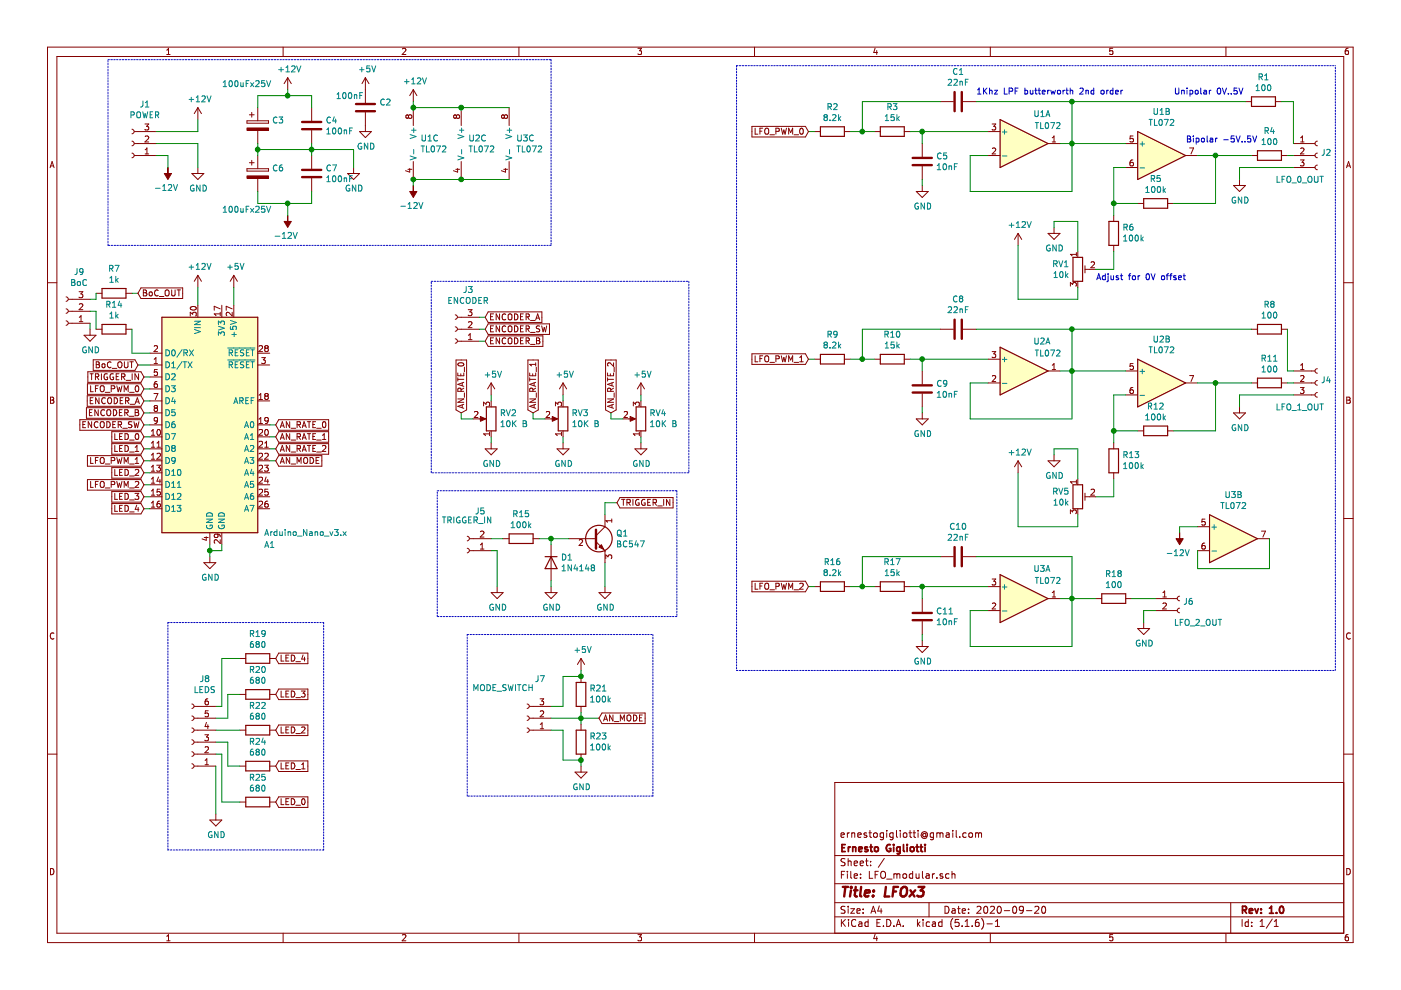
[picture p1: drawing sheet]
EESchema Schematic File Version 4
EELAYER 30 0
EELAYER END
$Descr A4 11693 8268
encoding utf-8
Sheet 1 1
Title "LFOx3"
Date "2020-09-20"
Rev "1.0"
Comp "Ernesto Gigliotti"
Comment1 "ernestogigliotti@gmail.com"
Comment2 ""
Comment3 ""
Comment4 ""
$EndDescr
$Comp
L MCU_Module:Arduino_Nano_v3.x A1
U 1 1
P 1750 3550
F 0 "A1" H 2250 2550 50  0000 C CNN
F 1 "Arduino_Nano_v3.x" H 2550 2650 50  0000 C CNN
F 2 "Module:Arduino_Nano" H 1750 3550 50  0001 C CIN
F 3 "http://www.mouser.com/pdfdocs/Gravitech_Arduino_Nano3_0.pdf" H 1750 3550 50  0001 C CNN
	1    1750 3550
	1    0    0    -1  
$EndComp
$Comp
L Amplifier_Operational:TL072 U1
U 1 1
P 8550 1200
F 0 "U1" H 8700 1450 50  0000 C CNN
F 1 "TL072" H 8750 1350 50  0000 C CNN
F 2 "Package_DIP:DIP-8_W7.62mm_LongPads" H 8550 1200 50  0001 C CNN
F 3 "http://www.ti.com/lit/ds/symlink/tl071.pdf" H 8550 1200 50  0001 C CNN
	1    8550 1200
	1    0    0    -1  
$EndComp
$Comp
L Amplifier_Operational:TL072 U1
U 2 1
P 9700 1300
F 0 "U1" H 9700 1667 50  0000 C CNN
F 1 "TL072" H 9700 1576 50  0000 C CNN
F 2 "Package_DIP:DIP-8_W7.62mm_LongPads" H 9700 1300 50  0001 C CNN
F 3 "http://www.ti.com/lit/ds/symlink/tl071.pdf" H 9700 1300 50  0001 C CNN
	2    9700 1300
	1    0    0    -1  
$EndComp
$Comp
L Amplifier_Operational:TL072 U1
U 3 1
P 3550 1200
F 0 "U1" H 3508 1246 50  0000 L CNN
F 1 "TL072" H 3508 1155 50  0000 L CNN
F 2 "Package_DIP:DIP-8_W7.62mm_LongPads" H 3550 1200 50  0001 C CNN
F 3 "http://www.ti.com/lit/ds/symlink/tl071.pdf" H 3550 1200 50  0001 C CNN
	3    3550 1200
	1    0    0    -1  
$EndComp
$Comp
L Connector:Conn_01x02_Female J5
U 1 1
P 3900 4600
F 0 "J5" H 3792 4275 50  0000 C CNN
F 1 "TRIGGER_IN" H 3900 4350 50  0000 C CNN
F 2 "Connectors_Molex:Molex_KK-6410-02_02x2.54mm_Straight" H 3900 4600 50  0001 C CNN
F 3 "~" H 3900 4600 50  0001 C CNN
	1    3900 4600
	-1   0    0    1   
$EndComp
$Comp
L Connector:Conn_01x03_Female J1
U 1 1
P 1100 1200
F 0 "J1" H 992 875 50  0000 C CNN
F 1 "POWER" H 992 966 50  0000 C CNN
F 2 "Connectors_Molex:Molex_KK-6410-03_03x2.54mm_Straight" H 1100 1200 50  0001 C CNN
F 3 "~" H 1100 1200 50  0001 C CNN
	1    1100 1200
	-1   0    0    1   
$EndComp
$Comp
L power:GND #PWR027
U 1 1
P 1750 4650
F 0 "#PWR027" H 1750 4400 50  0001 C CNN
F 1 "GND" H 1755 4477 50  0000 C CNN
F 2 "" H 1750 4650 50  0001 C CNN
F 3 "" H 1750 4650 50  0001 C CNN
	1    1750 4650
	1    0    0    -1  
$EndComp
Wire Wire Line
	1750 4550 1750 4600
Wire Wire Line
	1850 4550 1850 4600
Wire Wire Line
	1850 4600 1750 4600
Connection ~ 1750 4600
Wire Wire Line
	1750 4600 1750 4650
$Comp
L power:+12V #PWR015
U 1 1
P 1650 2400
F 0 "#PWR015" H 1650 2250 50  0001 C CNN
F 1 "+12V" H 1665 2573 50  0000 C CNN
F 2 "" H 1650 2400 50  0001 C CNN
F 3 "" H 1650 2400 50  0001 C CNN
	1    1650 2400
	1    0    0    -1  
$EndComp
Wire Wire Line
	1650 2400 1650 2550
$Comp
L power:GND #PWR07
U 1 1
P 1650 1400
F 0 "#PWR07" H 1650 1150 50  0001 C CNN
F 1 "GND" H 1655 1227 50  0000 C CNN
F 2 "" H 1650 1400 50  0001 C CNN
F 3 "" H 1650 1400 50  0001 C CNN
	1    1650 1400
	1    0    0    -1  
$EndComp
$Comp
L power:+12V #PWR04
U 1 1
P 1650 1000
F 0 "#PWR04" H 1650 850 50  0001 C CNN
F 1 "+12V" H 1665 1173 50  0000 C CNN
F 2 "" H 1650 1000 50  0001 C CNN
F 3 "" H 1650 1000 50  0001 C CNN
	1    1650 1000
	1    0    0    -1  
$EndComp
Wire Wire Line
	1650 1000 1650 1100
Wire Wire Line
	1650 1100 1300 1100
$Comp
L power:-12V #PWR06
U 1 1
P 1400 1400
F 0 "#PWR06" H 1400 1500 50  0001 C CNN
F 1 "-12V" H 1415 1573 50  0000 C CNN
F 2 "" H 1400 1400 50  0001 C CNN
F 3 "" H 1400 1400 50  0001 C CNN
	1    1400 1400
	-1   0    0    1   
$EndComp
Wire Wire Line
	1650 1400 1650 1200
Wire Wire Line
	1300 1200 1650 1200
Wire Wire Line
	1300 1300 1400 1300
Wire Wire Line
	1400 1300 1400 1400
$Comp
L Device:CP C3
U 1 1
P 2150 1050
F 0 "C3" H 2268 1096 50  0000 L CNN
F 1 "100uFx25V" H 1850 1400 50  0000 L CNN
F 2 "Capacitors_ThroughHole:CP_Radial_D6.3mm_P2.50mm" H 2188 900 50  0001 C CNN
F 3 "~" H 2150 1050 50  0001 C CNN
	1    2150 1050
	1    0    0    -1  
$EndComp
$Comp
L Device:CP C6
U 1 1
P 2150 1450
F 0 "C6" H 2268 1496 50  0000 L CNN
F 1 "100uFx25V" H 1850 1150 50  0000 L CNN
F 2 "Capacitors_ThroughHole:CP_Radial_D6.3mm_P2.50mm" H 2188 1300 50  0001 C CNN
F 3 "~" H 2150 1450 50  0001 C CNN
	1    2150 1450
	1    0    0    -1  
$EndComp
$Comp
L Device:C C4
U 1 1
P 2600 1050
F 0 "C4" H 2715 1096 50  0000 L CNN
F 1 "100nF" H 2715 1005 50  0000 L CNN
F 2 "Capacitors_ThroughHole:C_Disc_D4.7mm_W2.5mm_P5.00mm" H 2638 900 50  0001 C CNN
F 3 "~" H 2600 1050 50  0001 C CNN
	1    2600 1050
	1    0    0    -1  
$EndComp
$Comp
L Device:C C7
U 1 1
P 2600 1450
F 0 "C7" H 2715 1496 50  0000 L CNN
F 1 "100nF" H 2715 1405 50  0000 L CNN
F 2 "Capacitors_ThroughHole:C_Disc_D4.7mm_W2.5mm_P5.00mm" H 2638 1300 50  0001 C CNN
F 3 "~" H 2600 1450 50  0001 C CNN
	1    2600 1450
	1    0    0    -1  
$EndComp
Wire Wire Line
	2600 1200 2600 1250
Wire Wire Line
	2150 1200 2150 1250
Wire Wire Line
	2150 1600 2150 1700
Wire Wire Line
	2150 1700 2400 1700
Wire Wire Line
	2600 1700 2600 1600
Wire Wire Line
	2150 900  2150 800 
Wire Wire Line
	2150 800  2400 800 
Wire Wire Line
	2600 800  2600 900 
$Comp
L power:GND #PWR08
U 1 1
P 2950 1400
F 0 "#PWR08" H 2950 1150 50  0001 C CNN
F 1 "GND" H 2955 1227 50  0000 C CNN
F 2 "" H 2950 1400 50  0001 C CNN
F 3 "" H 2950 1400 50  0001 C CNN
	1    2950 1400
	1    0    0    -1  
$EndComp
Wire Wire Line
	2950 1400 2950 1250
Wire Wire Line
	2950 1250 2600 1250
Connection ~ 2600 1250
Wire Wire Line
	2600 1250 2600 1300
Connection ~ 2150 1250
Wire Wire Line
	2150 1250 2150 1300
Wire Wire Line
	2150 1250 2600 1250
$Comp
L power:+12V #PWR01
U 1 1
P 2400 750
F 0 "#PWR01" H 2400 600 50  0001 C CNN
F 1 "+12V" H 2415 923 50  0000 C CNN
F 2 "" H 2400 750 50  0001 C CNN
F 3 "" H 2400 750 50  0001 C CNN
	1    2400 750 
	1    0    0    -1  
$EndComp
$Comp
L power:-12V #PWR012
U 1 1
P 2400 1800
F 0 "#PWR012" H 2400 1900 50  0001 C CNN
F 1 "-12V" H 2415 1973 50  0000 C CNN
F 2 "" H 2400 1800 50  0001 C CNN
F 3 "" H 2400 1800 50  0001 C CNN
	1    2400 1800
	-1   0    0    1   
$EndComp
Wire Wire Line
	2400 1800 2400 1700
Connection ~ 2400 1700
Wire Wire Line
	2400 1700 2600 1700
Wire Wire Line
	2400 750  2400 800 
Connection ~ 2400 800 
Wire Wire Line
	2400 800  2600 800 
Text GLabel 1200 3850 0    50   Input ~ 0
LFO_PWM_1
Text GLabel 1200 4050 0    50   Input ~ 0
LFO_PWM_2
Text GLabel 1200 3250 0    50   Input ~ 0
LFO_PWM_0
Wire Wire Line
	1200 3250 1250 3250
Wire Wire Line
	1200 3850 1250 3850
Wire Wire Line
	1200 4050 1250 4050
$Comp
L power:+12V #PWR03
U 1 1
P 3450 850
F 0 "#PWR03" H 3450 700 50  0001 C CNN
F 1 "+12V" H 3465 1023 50  0000 C CNN
F 2 "" H 3450 850 50  0001 C CNN
F 3 "" H 3450 850 50  0001 C CNN
	1    3450 850 
	1    0    0    -1  
$EndComp
$Comp
L power:-12V #PWR010
U 1 1
P 3450 1550
F 0 "#PWR010" H 3450 1650 50  0001 C CNN
F 1 "-12V" H 3465 1723 50  0000 C CNN
F 2 "" H 3450 1550 50  0001 C CNN
F 3 "" H 3450 1550 50  0001 C CNN
	1    3450 1550
	-1   0    0    1   
$EndComp
Wire Wire Line
	3450 1500 3450 1550
Wire Wire Line
	3450 900  3450 850 
Wire Wire Line
	8250 1300 8100 1300
Wire Wire Line
	8100 1300 8100 1600
Wire Wire Line
	8100 1600 8950 1600
Wire Wire Line
	8950 1600 8950 1200
Wire Wire Line
	8950 1200 8850 1200
$Comp
L Device:R R3
U 1 1
P 7450 1100
F 0 "R3" V 7243 1100 50  0000 C CNN
F 1 "15k" V 7334 1100 50  0000 C CNN
F 2 "Resistors_ThroughHole:R_Axial_DIN0204_L3.6mm_D1.6mm_P7.62mm_Horizontal" V 7380 1100 50  0001 C CNN
F 3 "~" H 7450 1100 50  0001 C CNN
	1    7450 1100
	0    1    1    0   
$EndComp
$Comp
L Device:C C5
U 1 1
P 7700 1350
F 0 "C5" H 7815 1396 50  0000 L CNN
F 1 "10nF" H 7815 1305 50  0000 L CNN
F 2 "Capacitors_ThroughHole:C_Disc_D4.7mm_W2.5mm_P5.00mm" H 7738 1200 50  0001 C CNN
F 3 "~" H 7700 1350 50  0001 C CNN
	1    7700 1350
	1    0    0    -1  
$EndComp
Wire Wire Line
	7600 1100 7700 1100
Wire Wire Line
	7700 1100 7700 1200
Connection ~ 7700 1100
$Comp
L Device:R R2
U 1 1
P 6950 1100
F 0 "R2" V 6743 1100 50  0000 C CNN
F 1 "8.2k" V 6834 1100 50  0000 C CNN
F 2 "Resistors_ThroughHole:R_Axial_DIN0204_L3.6mm_D1.6mm_P7.62mm_Horizontal" V 6880 1100 50  0001 C CNN
F 3 "~" H 6950 1100 50  0001 C CNN
	1    6950 1100
	0    1    1    0   
$EndComp
$Comp
L Device:C C1
U 1 1
P 8000 850
F 0 "C1" V 7748 850 50  0000 C CNN
F 1 "22nF" V 7839 850 50  0000 C CNN
F 2 "Capacitors_ThroughHole:C_Disc_D4.7mm_W2.5mm_P5.00mm" H 8038 700 50  0001 C CNN
F 3 "~" H 8000 850 50  0001 C CNN
	1    8000 850 
	0    1    1    0   
$EndComp
Wire Wire Line
	8150 850  8950 850 
Wire Wire Line
	8950 850  8950 1200
Connection ~ 8950 1200
Wire Wire Line
	7850 850  7200 850 
Wire Wire Line
	7200 850  7200 1100
Wire Wire Line
	7200 1100 7300 1100
Wire Wire Line
	7200 1100 7100 1100
Connection ~ 7200 1100
$Comp
L power:GND #PWR011
U 1 1
P 7700 1550
F 0 "#PWR011" H 7700 1300 50  0001 C CNN
F 1 "GND" H 7705 1377 50  0000 C CNN
F 2 "" H 7700 1550 50  0001 C CNN
F 3 "" H 7700 1550 50  0001 C CNN
	1    7700 1550
	1    0    0    -1  
$EndComp
Wire Wire Line
	7700 1500 7700 1550
Wire Wire Line
	7700 1100 8250 1100
Text GLabel 6750 1100 0    50   Input ~ 0
LFO_PWM_0
Wire Wire Line
	6800 1100 6750 1100
$Comp
L Device:R R5
U 1 1
P 9650 1700
F 0 "R5" V 9443 1700 50  0000 C CNN
F 1 "100k" V 9534 1700 50  0000 C CNN
F 2 "Resistors_ThroughHole:R_Axial_DIN0204_L3.6mm_D1.6mm_P7.62mm_Horizontal" V 9580 1700 50  0001 C CNN
F 3 "~" H 9650 1700 50  0001 C CNN
	1    9650 1700
	0    1    1    0   
$EndComp
$Comp
L Device:R R6
U 1 1
P 9300 1950
F 0 "R6" H 9230 1904 50  0000 R CNN
F 1 "100k" H 9230 1995 50  0000 R CNN
F 2 "Resistors_ThroughHole:R_Axial_DIN0204_L3.6mm_D1.6mm_P7.62mm_Horizontal" V 9230 1950 50  0001 C CNN
F 3 "~" H 9300 1950 50  0001 C CNN
	1    9300 1950
	-1   0    0    1   
$EndComp
Wire Wire Line
	9500 1700 9300 1700
Wire Wire Line
	9300 1700 9300 1800
Wire Wire Line
	9400 1400 9300 1400
Wire Wire Line
	9300 1400 9300 1700
Connection ~ 9300 1700
Wire Wire Line
	10000 1300 10150 1300
Wire Wire Line
	10150 1300 10150 1700
Wire Wire Line
	10150 1700 9800 1700
$Comp
L Device:R_POT_TRIM RV1
U 1 1
P 9000 2250
F 0 "RV1" H 8930 2296 50  0000 R CNN
F 1 "10k" H 8930 2205 50  0000 R CNN
F 2 "Potentiometers:Potentiometer_Trimmer_ACP_CA6v_Horizontal" H 9000 2250 50  0001 C CNN
F 3 "~" H 9000 2250 50  0001 C CNN
	1    9000 2250
	1    0    0    -1  
$EndComp
Wire Wire Line
	9400 1200 8950 1200
$Comp
L power:GND #PWR013
U 1 1
P 8800 1900
F 0 "#PWR013" H 8800 1650 50  0001 C CNN
F 1 "GND" H 8805 1727 50  0000 C CNN
F 2 "" H 8800 1900 50  0001 C CNN
F 3 "" H 8800 1900 50  0001 C CNN
	1    8800 1900
	1    0    0    -1  
$EndComp
Wire Wire Line
	8800 1900 8800 1850
Wire Wire Line
	8800 1850 9000 1850
Wire Wire Line
	9000 1850 9000 2100
Wire Wire Line
	9150 2250 9300 2250
Wire Wire Line
	9300 2250 9300 2100
Wire Wire Line
	9000 2500 8500 2500
Wire Wire Line
	9000 2400 9000 2500
$Comp
L Connector:Conn_01x03_Female J2
U 1 1
P 11000 1300
F 0 "J2" H 11028 1326 50  0000 L CNN
F 1 "LFO_0_OUT" H 10650 1100 50  0000 L CNN
F 2 "Connectors_Molex:Molex_KK-6410-03_03x2.54mm_Straight" H 11000 1300 50  0001 C CNN
F 3 "~" H 11000 1300 50  0001 C CNN
	1    11000 1300
	1    0    0    -1  
$EndComp
Wire Wire Line
	10450 1300 10150 1300
Connection ~ 10150 1300
Connection ~ 8950 850 
$Comp
L power:GND #PWR09
U 1 1
P 10350 1500
F 0 "#PWR09" H 10350 1250 50  0001 C CNN
F 1 "GND" H 10355 1327 50  0000 C CNN
F 2 "" H 10350 1500 50  0001 C CNN
F 3 "" H 10350 1500 50  0001 C CNN
	1    10350 1500
	1    0    0    -1  
$EndComp
Wire Wire Line
	10350 1400 10350 1500
$Comp
L Amplifier_Operational:TL072 U2
U 1 1
P 8550 3100
F 0 "U2" H 8700 3350 50  0000 C CNN
F 1 "TL072" H 8750 3250 50  0000 C CNN
F 2 "Package_DIP:DIP-8_W7.62mm_LongPads" H 8550 3100 50  0001 C CNN
F 3 "http://www.ti.com/lit/ds/symlink/tl071.pdf" H 8550 3100 50  0001 C CNN
	1    8550 3100
	1    0    0    -1  
$EndComp
$Comp
L Amplifier_Operational:TL072 U2
U 2 1
P 9700 3200
F 0 "U2" H 9700 3567 50  0000 C CNN
F 1 "TL072" H 9700 3476 50  0000 C CNN
F 2 "Package_DIP:DIP-8_W7.62mm_LongPads" H 9700 3200 50  0001 C CNN
F 3 "http://www.ti.com/lit/ds/symlink/tl071.pdf" H 9700 3200 50  0001 C CNN
	2    9700 3200
	1    0    0    -1  
$EndComp
Wire Wire Line
	8250 3200 8100 3200
Wire Wire Line
	8100 3200 8100 3500
Wire Wire Line
	8100 3500 8950 3500
Wire Wire Line
	8950 3500 8950 3100
Wire Wire Line
	8950 3100 8850 3100
$Comp
L Device:R R10
U 1 1
P 7450 3000
F 0 "R10" V 7243 3000 50  0000 C CNN
F 1 "15k" V 7334 3000 50  0000 C CNN
F 2 "Resistors_ThroughHole:R_Axial_DIN0204_L3.6mm_D1.6mm_P7.62mm_Horizontal" V 7380 3000 50  0001 C CNN
F 3 "~" H 7450 3000 50  0001 C CNN
	1    7450 3000
	0    1    1    0   
$EndComp
$Comp
L Device:C C9
U 1 1
P 7700 3250
F 0 "C9" H 7815 3296 50  0000 L CNN
F 1 "10nF" H 7815 3205 50  0000 L CNN
F 2 "Capacitors_ThroughHole:C_Disc_D4.7mm_W2.5mm_P5.00mm" H 7738 3100 50  0001 C CNN
F 3 "~" H 7700 3250 50  0001 C CNN
	1    7700 3250
	1    0    0    -1  
$EndComp
Wire Wire Line
	7600 3000 7700 3000
Wire Wire Line
	7700 3000 7700 3100
Connection ~ 7700 3000
$Comp
L Device:R R9
U 1 1
P 6950 3000
F 0 "R9" V 6743 3000 50  0000 C CNN
F 1 "8.2k" V 6834 3000 50  0000 C CNN
F 2 "Resistors_ThroughHole:R_Axial_DIN0204_L3.6mm_D1.6mm_P7.62mm_Horizontal" V 6880 3000 50  0001 C CNN
F 3 "~" H 6950 3000 50  0001 C CNN
	1    6950 3000
	0    1    1    0   
$EndComp
$Comp
L Device:C C8
U 1 1
P 8000 2750
F 0 "C8" V 7748 2750 50  0000 C CNN
F 1 "22nF" V 7839 2750 50  0000 C CNN
F 2 "Capacitors_ThroughHole:C_Disc_D4.7mm_W2.5mm_P5.00mm" H 8038 2600 50  0001 C CNN
F 3 "~" H 8000 2750 50  0001 C CNN
	1    8000 2750
	0    1    1    0   
$EndComp
Wire Wire Line
	8150 2750 8950 2750
Wire Wire Line
	8950 2750 8950 3100
Connection ~ 8950 3100
Wire Wire Line
	7850 2750 7200 2750
Wire Wire Line
	7200 2750 7200 3000
Wire Wire Line
	7200 3000 7300 3000
Wire Wire Line
	7200 3000 7100 3000
Connection ~ 7200 3000
$Comp
L power:GND #PWR021
U 1 1
P 7700 3450
F 0 "#PWR021" H 7700 3200 50  0001 C CNN
F 1 "GND" H 7705 3277 50  0000 C CNN
F 2 "" H 7700 3450 50  0001 C CNN
F 3 "" H 7700 3450 50  0001 C CNN
	1    7700 3450
	1    0    0    -1  
$EndComp
Wire Wire Line
	7700 3400 7700 3450
Wire Wire Line
	7700 3000 8250 3000
Text GLabel 6750 3000 0    50   Input ~ 0
LFO_PWM_1
Wire Wire Line
	6800 3000 6750 3000
$Comp
L Device:R R12
U 1 1
P 9650 3600
F 0 "R12" V 9443 3600 50  0000 C CNN
F 1 "100k" V 9534 3600 50  0000 C CNN
F 2 "Resistors_ThroughHole:R_Axial_DIN0204_L3.6mm_D1.6mm_P7.62mm_Horizontal" V 9580 3600 50  0001 C CNN
F 3 "~" H 9650 3600 50  0001 C CNN
	1    9650 3600
	0    1    1    0   
$EndComp
$Comp
L Device:R R13
U 1 1
P 9300 3850
F 0 "R13" H 9230 3804 50  0000 R CNN
F 1 "100k" H 9230 3895 50  0000 R CNN
F 2 "Resistors_ThroughHole:R_Axial_DIN0204_L3.6mm_D1.6mm_P7.62mm_Horizontal" V 9230 3850 50  0001 C CNN
F 3 "~" H 9300 3850 50  0001 C CNN
	1    9300 3850
	-1   0    0    1   
$EndComp
Wire Wire Line
	9500 3600 9300 3600
Wire Wire Line
	9300 3600 9300 3700
Wire Wire Line
	9400 3300 9300 3300
Wire Wire Line
	9300 3300 9300 3600
Connection ~ 9300 3600
Wire Wire Line
	10000 3200 10150 3200
Wire Wire Line
	10150 3200 10150 3600
Wire Wire Line
	10150 3600 9800 3600
$Comp
L Device:R_POT_TRIM RV5
U 1 1
P 9000 4150
F 0 "RV5" H 8930 4196 50  0000 R CNN
F 1 "10k" H 8930 4105 50  0000 R CNN
F 2 "Potentiometers:Potentiometer_Trimmer_ACP_CA6v_Horizontal" H 9000 4150 50  0001 C CNN
F 3 "~" H 9000 4150 50  0001 C CNN
	1    9000 4150
	1    0    0    -1  
$EndComp
Wire Wire Line
	9400 3100 8950 3100
$Comp
L power:GND #PWR025
U 1 1
P 8800 3800
F 0 "#PWR025" H 8800 3550 50  0001 C CNN
F 1 "GND" H 8805 3627 50  0000 C CNN
F 2 "" H 8800 3800 50  0001 C CNN
F 3 "" H 8800 3800 50  0001 C CNN
	1    8800 3800
	1    0    0    -1  
$EndComp
Wire Wire Line
	8800 3800 8800 3750
Wire Wire Line
	8800 3750 9000 3750
Wire Wire Line
	9000 3750 9000 4000
Wire Wire Line
	9150 4150 9300 4150
Wire Wire Line
	9300 4150 9300 4000
Wire Wire Line
	9000 4300 9000 4400
$Comp
L Connector:Conn_01x03_Female J4
U 1 1
P 11000 3200
F 0 "J4" H 11028 3226 50  0000 L CNN
F 1 "LFO_1_OUT" H 10650 3000 50  0000 L CNN
F 2 "Connectors_Molex:Molex_KK-6410-03_03x2.54mm_Straight" H 11000 3200 50  0001 C CNN
F 3 "~" H 11000 3200 50  0001 C CNN
	1    11000 3200
	1    0    0    -1  
$EndComp
Wire Wire Line
	10450 3200 10150 3200
Connection ~ 10150 3200
Connection ~ 8950 2750
$Comp
L power:GND #PWR020
U 1 1
P 10350 3400
F 0 "#PWR020" H 10350 3150 50  0001 C CNN
F 1 "GND" H 10355 3227 50  0000 C CNN
F 2 "" H 10350 3400 50  0001 C CNN
F 3 "" H 10350 3400 50  0001 C CNN
	1    10350 3400
	1    0    0    -1  
$EndComp
Wire Wire Line
	10350 3300 10350 3400
$Comp
L Amplifier_Operational:TL072 U3
U 1 1
P 8550 5000
F 0 "U3" H 8700 5250 50  0000 C CNN
F 1 "TL072" H 8750 5150 50  0000 C CNN
F 2 "Package_DIP:DIP-8_W7.62mm_LongPads" H 8550 5000 50  0001 C CNN
F 3 "http://www.ti.com/lit/ds/symlink/tl071.pdf" H 8550 5000 50  0001 C CNN
	1    8550 5000
	1    0    0    -1  
$EndComp
Wire Wire Line
	8250 5100 8100 5100
Wire Wire Line
	8100 5100 8100 5400
Wire Wire Line
	8100 5400 8950 5400
Wire Wire Line
	8950 5400 8950 5000
$Comp
L Device:R R17
U 1 1
P 7450 4900
F 0 "R17" V 7243 4900 50  0000 C CNN
F 1 "15k" V 7334 4900 50  0000 C CNN
F 2 "Resistors_ThroughHole:R_Axial_DIN0204_L3.6mm_D1.6mm_P7.62mm_Horizontal" V 7380 4900 50  0001 C CNN
F 3 "~" H 7450 4900 50  0001 C CNN
	1    7450 4900
	0    1    1    0   
$EndComp
$Comp
L Device:C C11
U 1 1
P 7700 5150
F 0 "C11" H 7815 5196 50  0000 L CNN
F 1 "10nF" H 7815 5105 50  0000 L CNN
F 2 "Capacitors_ThroughHole:C_Disc_D4.7mm_W2.5mm_P5.00mm" H 7738 5000 50  0001 C CNN
F 3 "~" H 7700 5150 50  0001 C CNN
	1    7700 5150
	1    0    0    -1  
$EndComp
Wire Wire Line
	7600 4900 7700 4900
Wire Wire Line
	7700 4900 7700 5000
Connection ~ 7700 4900
$Comp
L Device:R R16
U 1 1
P 6950 4900
F 0 "R16" V 6743 4900 50  0000 C CNN
F 1 "8.2k" V 6834 4900 50  0000 C CNN
F 2 "Resistors_ThroughHole:R_Axial_DIN0204_L3.6mm_D1.6mm_P7.62mm_Horizontal" V 6880 4900 50  0001 C CNN
F 3 "~" H 6950 4900 50  0001 C CNN
	1    6950 4900
	0    1    1    0   
$EndComp
$Comp
L Device:C C10
U 1 1
P 8000 4650
F 0 "C10" V 7748 4650 50  0000 C CNN
F 1 "22nF" V 7839 4650 50  0000 C CNN
F 2 "Capacitors_ThroughHole:C_Disc_D4.7mm_W2.5mm_P5.00mm" H 8038 4500 50  0001 C CNN
F 3 "~" H 8000 4650 50  0001 C CNN
	1    8000 4650
	0    1    1    0   
$EndComp
Wire Wire Line
	8150 4650 8950 4650
Wire Wire Line
	8950 4650 8950 5000
Connection ~ 8950 5000
Wire Wire Line
	7850 4650 7200 4650
Wire Wire Line
	7200 4650 7200 4900
Wire Wire Line
	7200 4900 7300 4900
Wire Wire Line
	7200 4900 7100 4900
Connection ~ 7200 4900
$Comp
L power:GND #PWR032
U 1 1
P 7700 5350
F 0 "#PWR032" H 7700 5100 50  0001 C CNN
F 1 "GND" H 7705 5177 50  0000 C CNN
F 2 "" H 7700 5350 50  0001 C CNN
F 3 "" H 7700 5350 50  0001 C CNN
	1    7700 5350
	1    0    0    -1  
$EndComp
Wire Wire Line
	7700 5300 7700 5350
Wire Wire Line
	7700 4900 8250 4900
Text GLabel 6750 4900 0    50   Input ~ 0
LFO_PWM_2
Wire Wire Line
	6800 4900 6750 4900
$Comp
L power:GND #PWR031
U 1 1
P 9550 5200
F 0 "#PWR031" H 9550 4950 50  0001 C CNN
F 1 "GND" H 9555 5027 50  0000 C CNN
F 2 "" H 9550 5200 50  0001 C CNN
F 3 "" H 9550 5200 50  0001 C CNN
	1    9550 5200
	1    0    0    -1  
$EndComp
Wire Wire Line
	9650 5100 9550 5100
Wire Wire Line
	9550 5100 9550 5200
Wire Notes Line
	6150 550  11150 550 
Wire Wire Line
	8500 4400 9000 4400
Text Notes 9800 800  0    50   ~ 0
Unipolar 0V..5V
Text Notes 9900 1200 0    50   ~ 0
Bipolar -5V..5V
$Comp
L Connector:Conn_01x03_Female J3
U 1 1
P 3800 2750
F 0 "J3" H 3692 2425 50  0000 C CNN
F 1 "ENCODER" H 3692 2516 50  0000 C CNN
F 2 "Connectors_Molex:Molex_KK-6410-03_03x2.54mm_Straight" H 3800 2750 50  0001 C CNN
F 3 "~" H 3800 2750 50  0001 C CNN
	1    3800 2750
	-1   0    0    1   
$EndComp
Text GLabel 4050 2650 2    50   Input ~ 0
ENCODER_A
Text GLabel 4050 2750 2    50   Input ~ 0
ENCODER_SW
Text GLabel 4050 2850 2    50   Input ~ 0
ENCODER_B
Wire Wire Line
	4050 2650 4000 2650
Wire Wire Line
	4050 2750 4000 2750
Wire Wire Line
	4050 2850 4000 2850
Text GLabel 1200 3350 0    50   Input ~ 0
ENCODER_A
Text GLabel 1200 3450 0    50   Input ~ 0
ENCODER_B
Wire Wire Line
	1250 3350 1200 3350
Wire Wire Line
	1250 3450 1200 3450
Text GLabel 1200 3550 0    50   Input ~ 0
ENCODER_SW
Wire Wire Line
	1250 3550 1200 3550
$Comp
L Device:R_POT RV2
U 1 1
P 4100 3500
F 0 "RV2" H 4030 3454 50  0000 R CNN
F 1 "10K B" H 4030 3545 50  0000 R CNN
F 2 "Potentiometers:Potentiometer_Piher_PC-16_Single_Vertical" H 4100 3500 50  0001 C CNN
F 3 "~" H 4100 3500 50  0001 C CNN
	1    4100 3500
	-1   0    0    1   
$EndComp
$Comp
L power:+5V #PWR016
U 1 1
P 1950 2400
F 0 "#PWR016" H 1950 2250 50  0001 C CNN
F 1 "+5V" H 1965 2573 50  0000 C CNN
F 2 "" H 1950 2400 50  0001 C CNN
F 3 "" H 1950 2400 50  0001 C CNN
	1    1950 2400
	1    0    0    -1  
$EndComp
Wire Wire Line
	1950 2400 1950 2550
$Comp
L power:+5V #PWR017
U 1 1
P 4100 3300
F 0 "#PWR017" H 4100 3150 50  0001 C CNN
F 1 "+5V" H 4115 3473 50  0000 C CNN
F 2 "" H 4100 3300 50  0001 C CNN
F 3 "" H 4100 3300 50  0001 C CNN
	1    4100 3300
	1    0    0    -1  
$EndComp
$Comp
L Device:R_POT RV3
U 1 1
P 4700 3500
F 0 "RV3" H 4630 3454 50  0000 R CNN
F 1 "10K B" H 4630 3545 50  0000 R CNN
F 2 "Potentiometers:Potentiometer_Piher_PC-16_Single_Vertical" H 4700 3500 50  0001 C CNN
F 3 "~" H 4700 3500 50  0001 C CNN
	1    4700 3500
	-1   0    0    1   
$EndComp
$Comp
L Device:R_POT RV4
U 1 1
P 5350 3500
F 0 "RV4" H 5280 3454 50  0000 R CNN
F 1 "10K B" H 5280 3545 50  0000 R CNN
F 2 "Potentiometers:Potentiometer_Piher_PC-16_Single_Vertical" H 5350 3500 50  0001 C CNN
F 3 "~" H 5350 3500 50  0001 C CNN
	1    5350 3500
	-1   0    0    1   
$EndComp
$Comp
L power:GND #PWR022
U 1 1
P 4100 3700
F 0 "#PWR022" H 4100 3450 50  0001 C CNN
F 1 "GND" H 4105 3527 50  0000 C CNN
F 2 "" H 4100 3700 50  0001 C CNN
F 3 "" H 4100 3700 50  0001 C CNN
	1    4100 3700
	1    0    0    -1  
$EndComp
$Comp
L power:GND #PWR023
U 1 1
P 4700 3700
F 0 "#PWR023" H 4700 3450 50  0001 C CNN
F 1 "GND" H 4705 3527 50  0000 C CNN
F 2 "" H 4700 3700 50  0001 C CNN
F 3 "" H 4700 3700 50  0001 C CNN
	1    4700 3700
	1    0    0    -1  
$EndComp
$Comp
L power:GND #PWR024
U 1 1
P 5350 3700
F 0 "#PWR024" H 5350 3450 50  0001 C CNN
F 1 "GND" H 5355 3527 50  0000 C CNN
F 2 "" H 5350 3700 50  0001 C CNN
F 3 "" H 5350 3700 50  0001 C CNN
	1    5350 3700
	1    0    0    -1  
$EndComp
Wire Wire Line
	5350 3650 5350 3700
Wire Wire Line
	4700 3650 4700 3700
Wire Wire Line
	4100 3650 4100 3700
$Comp
L power:+5V #PWR018
U 1 1
P 4700 3300
F 0 "#PWR018" H 4700 3150 50  0001 C CNN
F 1 "+5V" H 4715 3473 50  0000 C CNN
F 2 "" H 4700 3300 50  0001 C CNN
F 3 "" H 4700 3300 50  0001 C CNN
	1    4700 3300
	1    0    0    -1  
$EndComp
$Comp
L power:+5V #PWR019
U 1 1
P 5350 3300
F 0 "#PWR019" H 5350 3150 50  0001 C CNN
F 1 "+5V" H 5365 3473 50  0000 C CNN
F 2 "" H 5350 3300 50  0001 C CNN
F 3 "" H 5350 3300 50  0001 C CNN
	1    5350 3300
	1    0    0    -1  
$EndComp
Wire Wire Line
	5350 3300 5350 3350
Wire Wire Line
	4700 3300 4700 3350
Wire Wire Line
	4100 3300 4100 3350
Text GLabel 3850 3450 1    50   Input ~ 0
AN_RATE_0
Text GLabel 4450 3450 1    50   Input ~ 0
AN_RATE_1
Text GLabel 5100 3450 1    50   Input ~ 0
AN_RATE_2
Wire Wire Line
	5100 3450 5100 3500
Wire Wire Line
	5100 3500 5200 3500
Wire Wire Line
	4550 3500 4450 3500
Wire Wire Line
	4450 3500 4450 3450
Wire Wire Line
	3950 3500 3850 3500
Wire Wire Line
	3850 3500 3850 3450
Wire Notes Line
	5750 2350 5750 3950
Wire Notes Line
	5750 3950 3600 3950
Wire Notes Line
	3600 3950 3600 2350
Wire Notes Line
	3600 2350 5750 2350
Text GLabel 2300 3550 2    50   Input ~ 0
AN_RATE_0
Text GLabel 2300 3650 2    50   Input ~ 0
AN_RATE_1
Text GLabel 2300 3750 2    50   Input ~ 0
AN_RATE_2
Wire Wire Line
	2300 3550 2250 3550
Wire Wire Line
	2300 3650 2250 3650
Wire Wire Line
	2300 3750 2250 3750
$Comp
L Amplifier_Operational:TL072 U2
U 3 1
P 3950 1200
F 0 "U2" H 3908 1246 50  0000 L CNN
F 1 "TL072" H 3908 1155 50  0000 L CNN
F 2 "Package_DIP:DIP-8_W7.62mm_LongPads" H 3950 1200 50  0001 C CNN
F 3 "http://www.ti.com/lit/ds/symlink/tl071.pdf" H 3950 1200 50  0001 C CNN
	3    3950 1200
	1    0    0    -1  
$EndComp
$Comp
L Amplifier_Operational:TL072 U3
U 3 1
P 4350 1200
F 0 "U3" H 4308 1246 50  0000 L CNN
F 1 "TL072" H 4308 1155 50  0000 L CNN
F 2 "Package_DIP:DIP-8_W7.62mm_LongPads" H 4350 1200 50  0001 C CNN
F 3 "http://www.ti.com/lit/ds/symlink/tl071.pdf" H 4350 1200 50  0001 C CNN
	3    4350 1200
	1    0    0    -1  
$EndComp
Connection ~ 3450 1500
Wire Wire Line
	3450 1500 3850 1500
Wire Wire Line
	4250 1500 3850 1500
Connection ~ 3850 1500
Wire Wire Line
	4250 900  3850 900 
Wire Wire Line
	3850 900  3450 900 
Connection ~ 3850 900 
Connection ~ 3450 900 
$Comp
L Transistor_BJT:BC547 Q1
U 1 1
P 4950 4500
F 0 "Q1" H 5141 4546 50  0000 L CNN
F 1 "BC547" H 5141 4455 50  0000 L CNN
F 2 "Package_TO_SOT_THT:TO-92_HandSolder" H 5150 4425 50  0001 L CIN
F 3 "http://www.fairchildsemi.com/ds/BC/BC547.pdf" H 4950 4500 50  0001 L CNN
	1    4950 4500
	1    0    0    -1  
$EndComp
$Comp
L Device:R R15
U 1 1
P 4350 4500
F 0 "R15" V 4143 4500 50  0000 C CNN
F 1 "100k" V 4234 4500 50  0000 C CNN
F 2 "Resistors_ThroughHole:R_Axial_DIN0204_L3.6mm_D1.6mm_P7.62mm_Horizontal" V 4280 4500 50  0001 C CNN
F 3 "~" H 4350 4500 50  0001 C CNN
	1    4350 4500
	0    1    1    0   
$EndComp
$Comp
L Diode:1N4148 D1
U 1 1
P 4600 4700
F 0 "D1" V 4554 4780 50  0000 L CNN
F 1 "1N4148" V 4645 4780 50  0000 L CNN
F 2 "Diode_THT:D_DO-35_SOD27_P7.62mm_Horizontal" H 4600 4525 50  0001 C CNN
F 3 "https://assets.nexperia.com/documents/data-sheet/1N4148_1N4448.pdf" H 4600 4700 50  0001 C CNN
	1    4600 4700
	0    1    1    0   
$EndComp
Wire Wire Line
	4500 4500 4600 4500
Wire Wire Line
	4600 4550 4600 4500
Connection ~ 4600 4500
Wire Wire Line
	4600 4500 4750 4500
$Comp
L power:GND #PWR029
U 1 1
P 4600 4900
F 0 "#PWR029" H 4600 4650 50  0001 C CNN
F 1 "GND" H 4605 4727 50  0000 C CNN
F 2 "" H 4600 4900 50  0001 C CNN
F 3 "" H 4600 4900 50  0001 C CNN
	1    4600 4900
	1    0    0    -1  
$EndComp
$Comp
L power:GND #PWR030
U 1 1
P 5050 4900
F 0 "#PWR030" H 5050 4650 50  0001 C CNN
F 1 "GND" H 5055 4727 50  0000 C CNN
F 2 "" H 5050 4900 50  0001 C CNN
F 3 "" H 5050 4900 50  0001 C CNN
	1    5050 4900
	1    0    0    -1  
$EndComp
Wire Wire Line
	5050 4700 5050 4900
Wire Wire Line
	4600 4850 4600 4900
$Comp
L power:GND #PWR028
U 1 1
P 4150 4900
F 0 "#PWR028" H 4150 4650 50  0001 C CNN
F 1 "GND" H 4155 4727 50  0000 C CNN
F 2 "" H 4150 4900 50  0001 C CNN
F 3 "" H 4150 4900 50  0001 C CNN
	1    4150 4900
	1    0    0    -1  
$EndComp
Wire Wire Line
	4200 4500 4100 4500
Wire Wire Line
	4100 4600 4150 4600
Wire Wire Line
	4150 4600 4150 4900
Text GLabel 5150 4200 2    50   Input ~ 0
TRIGGER_IN
Wire Wire Line
	5150 4200 5050 4200
Wire Wire Line
	5050 4200 5050 4300
Text GLabel 1200 3150 0    50   Input ~ 0
TRIGGER_IN
Wire Wire Line
	1200 3150 1250 3150
Wire Notes Line
	3650 4100 5650 4100
Wire Notes Line
	5650 4100 5650 5150
Wire Notes Line
	5650 5150 3650 5150
Wire Notes Line
	3650 5150 3650 4100
$Comp
L Connector:Conn_01x03_Female J7
U 1 1
P 4400 6000
F 0 "J7" H 4292 5675 50  0000 C CNN
F 1 "MODE_SWITCH" H 4600 5750 50  0000 C CNN
F 2 "Connectors_Molex:Molex_KK-6410-03_03x2.54mm_Straight" H 4400 6000 50  0001 C CNN
F 3 "~" H 4400 6000 50  0001 C CNN
	1    4400 6000
	-1   0    0    1   
$EndComp
$Comp
L Device:R R21
U 1 1
P 4850 5800
F 0 "R21" H 4780 5754 50  0000 R CNN
F 1 "100k" H 4780 5845 50  0000 R CNN
F 2 "Resistors_ThroughHole:R_Axial_DIN0204_L3.6mm_D1.6mm_P7.62mm_Horizontal" V 4780 5800 50  0001 C CNN
F 3 "~" H 4850 5800 50  0001 C CNN
	1    4850 5800
	-1   0    0    1   
$EndComp
$Comp
L Device:R R23
U 1 1
P 4850 6200
F 0 "R23" H 4780 6154 50  0000 R CNN
F 1 "100k" H 4780 6245 50  0000 R CNN
F 2 "Resistors_ThroughHole:R_Axial_DIN0204_L3.6mm_D1.6mm_P7.62mm_Horizontal" V 4780 6200 50  0001 C CNN
F 3 "~" H 4850 6200 50  0001 C CNN
	1    4850 6200
	-1   0    0    1   
$EndComp
Wire Wire Line
	4600 6000 4850 6000
Wire Wire Line
	4850 6000 4850 5950
Wire Wire Line
	4850 6000 4850 6050
Connection ~ 4850 6000
$Comp
L power:GND #PWR034
U 1 1
P 4850 6400
F 0 "#PWR034" H 4850 6150 50  0001 C CNN
F 1 "GND" H 4855 6227 50  0000 C CNN
F 2 "" H 4850 6400 50  0001 C CNN
F 3 "" H 4850 6400 50  0001 C CNN
	1    4850 6400
	1    0    0    -1  
$EndComp
$Comp
L power:+5V #PWR033
U 1 1
P 4850 5600
F 0 "#PWR033" H 4850 5450 50  0001 C CNN
F 1 "+5V" H 4865 5773 50  0000 C CNN
F 2 "" H 4850 5600 50  0001 C CNN
F 3 "" H 4850 5600 50  0001 C CNN
	1    4850 5600
	1    0    0    -1  
$EndComp
Wire Wire Line
	4850 5600 4850 5650
Wire Wire Line
	4850 6350 4850 6400
Wire Wire Line
	4600 5900 4700 5900
Wire Wire Line
	4700 5900 4700 5650
Wire Wire Line
	4700 5650 4850 5650
Connection ~ 4850 5650
Wire Wire Line
	4600 6100 4700 6100
Wire Wire Line
	4700 6100 4700 6350
Wire Wire Line
	4700 6350 4850 6350
Connection ~ 4850 6350
Text GLabel 5000 6000 2    50   Input ~ 0
AN_MODE
Wire Wire Line
	5000 6000 4850 6000
Text GLabel 2300 3850 2    50   Input ~ 0
AN_MODE
Wire Wire Line
	2300 3850 2250 3850
Wire Notes Line
	5450 5300 5450 6650
Wire Notes Line
	5450 6650 3900 6650
Wire Notes Line
	3900 6650 3900 5300
Wire Notes Line
	3900 5300 5450 5300
Wire Notes Line
	4600 2050 900  2050
Wire Notes Line
	900  2050 900  500 
Wire Notes Line
	900  500  4600 500 
Wire Notes Line
	4600 500  4600 2050
Text GLabel 1200 3650 0    50   Input ~ 0
LED_0
Text GLabel 1200 3750 0    50   Input ~ 0
LED_1
Text GLabel 1200 3950 0    50   Input ~ 0
LED_2
Text GLabel 1200 4150 0    50   Input ~ 0
LED_3
Wire Wire Line
	1250 3750 1200 3750
Wire Wire Line
	1250 3950 1200 3950
Wire Wire Line
	1250 4150 1200 4150
Wire Wire Line
	1250 4250 1200 4250
Text Notes 8150 800  0    50   ~ 0
1Khz LPF butterworth 2nd order
Text GLabel 1200 4250 0    50   Input ~ 0
LED_4
Wire Wire Line
	1250 3650 1200 3650
$Comp
L Connector:Conn_01x06_Female J8
U 1 1
P 1600 6200
F 0 "J8" H 1492 5675 50  0000 C CNN
F 1 "LEDS" H 1492 5766 50  0000 C CNN
F 2 "Connectors_Molex:Molex_KK-6410-06_06x2.54mm_Straight" H 1600 6200 50  0001 C CNN
F 3 "~" H 1600 6200 50  0001 C CNN
	1    1600 6200
	-1   0    0    1   
$EndComp
$Comp
L power:GND #PWR035
U 1 1
P 1800 6800
F 0 "#PWR035" H 1800 6550 50  0001 C CNN
F 1 "GND" H 1805 6627 50  0000 C CNN
F 2 "" H 1800 6800 50  0001 C CNN
F 3 "" H 1800 6800 50  0001 C CNN
	1    1800 6800
	1    0    0    -1  
$EndComp
$Comp
L Device:R R19
U 1 1
P 2150 5500
F 0 "R19" V 1943 5500 50  0000 C CNN
F 1 "680" V 2034 5500 50  0000 C CNN
F 2 "Resistors_ThroughHole:R_Axial_DIN0204_L3.6mm_D1.6mm_P7.62mm_Horizontal" V 2080 5500 50  0001 C CNN
F 3 "~" H 2150 5500 50  0001 C CNN
	1    2150 5500
	0    1    1    0   
$EndComp
$Comp
L Device:R R20
U 1 1
P 2150 5800
F 0 "R20" V 1943 5800 50  0000 C CNN
F 1 "680" V 2034 5800 50  0000 C CNN
F 2 "Resistors_ThroughHole:R_Axial_DIN0204_L3.6mm_D1.6mm_P7.62mm_Horizontal" V 2080 5800 50  0001 C CNN
F 3 "~" H 2150 5800 50  0001 C CNN
	1    2150 5800
	0    1    1    0   
$EndComp
$Comp
L Device:R R22
U 1 1
P 2150 6100
F 0 "R22" V 1943 6100 50  0000 C CNN
F 1 "680" V 2034 6100 50  0000 C CNN
F 2 "Resistors_ThroughHole:R_Axial_DIN0204_L3.6mm_D1.6mm_P7.62mm_Horizontal" V 2080 6100 50  0001 C CNN
F 3 "~" H 2150 6100 50  0001 C CNN
	1    2150 6100
	0    1    1    0   
$EndComp
$Comp
L Device:R R24
U 1 1
P 2150 6400
F 0 "R24" V 1943 6400 50  0000 C CNN
F 1 "680" V 2034 6400 50  0000 C CNN
F 2 "Resistors_ThroughHole:R_Axial_DIN0204_L3.6mm_D1.6mm_P7.62mm_Horizontal" V 2080 6400 50  0001 C CNN
F 3 "~" H 2150 6400 50  0001 C CNN
	1    2150 6400
	0    1    1    0   
$EndComp
$Comp
L Device:R R25
U 1 1
P 2150 6700
F 0 "R25" V 1943 6700 50  0000 C CNN
F 1 "680" V 2034 6700 50  0000 C CNN
F 2 "Resistors_ThroughHole:R_Axial_DIN0204_L3.6mm_D1.6mm_P7.62mm_Horizontal" V 2080 6700 50  0001 C CNN
F 3 "~" H 2150 6700 50  0001 C CNN
	1    2150 6700
	0    1    1    0   
$EndComp
Wire Wire Line
	1800 6800 1800 6400
Wire Wire Line
	2000 6700 1850 6700
Wire Wire Line
	1850 6700 1850 6300
Wire Wire Line
	1850 6300 1800 6300
Wire Wire Line
	2000 6400 1900 6400
Wire Wire Line
	1900 6400 1900 6200
Wire Wire Line
	1900 6200 1800 6200
Wire Wire Line
	2000 6100 1800 6100
Wire Wire Line
	1800 6000 1900 6000
Wire Wire Line
	1900 6000 1900 5800
Wire Wire Line
	1900 5800 2000 5800
Wire Wire Line
	1800 5900 1850 5900
Wire Wire Line
	1850 5900 1850 5500
Wire Wire Line
	1850 5500 2000 5500
Text GLabel 2300 6700 2    50   Input ~ 0
LED_0
Text GLabel 2300 6400 2    50   Input ~ 0
LED_1
Text GLabel 2300 6100 2    50   Input ~ 0
LED_2
Text GLabel 2300 5800 2    50   Input ~ 0
LED_3
Text GLabel 2300 5500 2    50   Input ~ 0
LED_4
$Comp
L Device:C C2
U 1 1
P 3050 900
F 0 "C2" H 3165 946 50  0000 L CNN
F 1 "100nF" H 2800 1000 50  0000 L CNN
F 2 "Capacitors_ThroughHole:C_Disc_D4.7mm_W2.5mm_P5.00mm" H 3088 750 50  0001 C CNN
F 3 "~" H 3050 900 50  0001 C CNN
	1    3050 900 
	1    0    0    -1  
$EndComp
$Comp
L power:GND #PWR05
U 1 1
P 3050 1050
F 0 "#PWR05" H 3050 800 50  0001 C CNN
F 1 "GND" H 3055 877 50  0000 C CNN
F 2 "" H 3050 1050 50  0001 C CNN
F 3 "" H 3050 1050 50  0001 C CNN
	1    3050 1050
	1    0    0    -1  
$EndComp
$Comp
L power:+5V #PWR02
U 1 1
P 3050 750
F 0 "#PWR02" H 3050 600 50  0001 C CNN
F 1 "+5V" H 3065 923 50  0000 C CNN
F 2 "" H 3050 750 50  0001 C CNN
F 3 "" H 3050 750 50  0001 C CNN
	1    3050 750 
	1    0    0    -1  
$EndComp
Wire Notes Line
	1400 5200 2700 5200
Wire Notes Line
	2700 5200 2700 7100
Wire Notes Line
	2700 7100 1400 7100
Wire Notes Line
	1400 7100 1400 5200
$Comp
L Device:R R1
U 1 1
P 10550 850
F 0 "R1" V 10343 850 50  0000 C CNN
F 1 "100" V 10434 850 50  0000 C CNN
F 2 "Resistors_ThroughHole:R_Axial_DIN0204_L3.6mm_D1.6mm_P7.62mm_Horizontal" V 10480 850 50  0001 C CNN
F 3 "~" H 10550 850 50  0001 C CNN
	1    10550 850 
	0    1    1    0   
$EndComp
$Comp
L Device:R R4
U 1 1
P 10600 1300
F 0 "R4" V 10393 1300 50  0000 C CNN
F 1 "100" V 10484 1300 50  0000 C CNN
F 2 "Resistors_ThroughHole:R_Axial_DIN0204_L3.6mm_D1.6mm_P7.62mm_Horizontal" V 10530 1300 50  0001 C CNN
F 3 "~" H 10600 1300 50  0001 C CNN
	1    10600 1300
	0    1    1    0   
$EndComp
Wire Wire Line
	8950 850  10400 850 
Wire Wire Line
	10750 1300 10800 1300
Wire Wire Line
	10700 850  10800 850 
Wire Wire Line
	10800 850  10800 1200
Wire Wire Line
	10350 1400 10800 1400
$Comp
L Device:R R11
U 1 1
P 10600 3200
F 0 "R11" V 10393 3200 50  0000 C CNN
F 1 "100" V 10484 3200 50  0000 C CNN
F 2 "Resistors_ThroughHole:R_Axial_DIN0204_L3.6mm_D1.6mm_P7.62mm_Horizontal" V 10530 3200 50  0001 C CNN
F 3 "~" H 10600 3200 50  0001 C CNN
	1    10600 3200
	0    1    1    0   
$EndComp
$Comp
L Device:R R8
U 1 1
P 10600 2750
F 0 "R8" V 10393 2750 50  0000 C CNN
F 1 "100" V 10484 2750 50  0000 C CNN
F 2 "Resistors_ThroughHole:R_Axial_DIN0204_L3.6mm_D1.6mm_P7.62mm_Horizontal" V 10530 2750 50  0001 C CNN
F 3 "~" H 10600 2750 50  0001 C CNN
	1    10600 2750
	0    1    1    0   
$EndComp
Wire Wire Line
	8950 2750 10450 2750
Wire Wire Line
	10750 2750 10750 3100
Wire Wire Line
	10750 3100 10800 3100
Wire Wire Line
	10750 3200 10800 3200
Wire Wire Line
	10350 3300 10800 3300
$Comp
L Connector:Conn_01x02_Female J6
U 1 1
P 9850 5000
F 0 "J6" H 9878 4976 50  0000 L CNN
F 1 "LFO_2_OUT" H 9800 4800 50  0000 L CNN
F 2 "Connectors_Molex:Molex_KK-6410-02_02x2.54mm_Straight" H 9850 5000 50  0001 C CNN
F 3 "~" H 9850 5000 50  0001 C CNN
	1    9850 5000
	1    0    0    -1  
$EndComp
$Comp
L Device:R R18
U 1 1
P 9300 5000
F 0 "R18" V 9093 5000 50  0000 C CNN
F 1 "100" V 9184 5000 50  0000 C CNN
F 2 "Resistors_ThroughHole:R_Axial_DIN0204_L3.6mm_D1.6mm_P7.62mm_Horizontal" V 9230 5000 50  0001 C CNN
F 3 "~" H 9300 5000 50  0001 C CNN
	1    9300 5000
	0    1    1    0   
$EndComp
Wire Wire Line
	8850 5000 8950 5000
Wire Wire Line
	9150 5000 8950 5000
Wire Wire Line
	9450 5000 9650 5000
Wire Notes Line
	6150 5600 11150 5600
Wire Notes Line
	11150 5600 11150 550 
Wire Notes Line
	6150 550  6150 5600
$Comp
L Amplifier_Operational:TL072 U3
U 2 1
P 10300 4500
F 0 "U3" H 10300 4867 50  0000 C CNN
F 1 "TL072" H 10300 4776 50  0000 C CNN
F 2 "Package_DIP:DIP-8_W7.62mm_LongPads" H 10300 4500 50  0001 C CNN
F 3 "http://www.ti.com/lit/ds/symlink/tl071.pdf" H 10300 4500 50  0001 C CNN
	2    10300 4500
	1    0    0    -1  
$EndComp
Wire Wire Line
	10000 4600 10000 4750
Wire Wire Line
	10000 4750 10600 4750
Wire Wire Line
	10600 4750 10600 4500
Wire Wire Line
	10000 4400 9850 4400
Wire Wire Line
	9850 4400 9850 4450
Text Notes 9150 2350 0    50   ~ 0
Adjust for 0V offset
$Comp
L power:-12V #PWR0101
U 1 1
P 9850 4450
F 0 "#PWR0101" H 9850 4550 50  0001 C CNN
F 1 "-12V" H 9865 4623 50  0000 C CNN
F 2 "" H 9850 4450 50  0001 C CNN
F 3 "" H 9850 4450 50  0001 C CNN
	1    9850 4450
	-1   0    0    1   
$EndComp
Wire Wire Line
	8500 2050 8500 2500
$Comp
L power:+12V #PWR0102
U 1 1
P 8500 2050
F 0 "#PWR0102" H 8500 1900 50  0001 C CNN
F 1 "+12V" H 8515 2223 50  0000 C CNN
F 2 "" H 8500 2050 50  0001 C CNN
F 3 "" H 8500 2050 50  0001 C CNN
	1    8500 2050
	1    0    0    -1  
$EndComp
Wire Wire Line
	8500 3950 8500 4400
$Comp
L power:+12V #PWR0103
U 1 1
P 8500 3950
F 0 "#PWR0103" H 8500 3800 50  0001 C CNN
F 1 "+12V" H 8515 4123 50  0000 C CNN
F 2 "" H 8500 3950 50  0001 C CNN
F 3 "" H 8500 3950 50  0001 C CNN
	1    8500 3950
	1    0    0    -1  
$EndComp
$Comp
L Device:R R7
U 1 1
P 950 2450
F 0 "R7" V 743 2450 50  0000 C CNN
F 1 "1k" V 834 2450 50  0000 C CNN
F 2 "Resistors_ThroughHole:R_Axial_DIN0204_L3.6mm_D1.6mm_P7.62mm_Horizontal" V 880 2450 50  0001 C CNN
F 3 "~" H 950 2450 50  0001 C CNN
	1    950  2450
	0    1    1    0   
$EndComp
$Comp
L Device:R R14
U 1 1
P 950 2750
F 0 "R14" V 743 2750 50  0000 C CNN
F 1 "1k" V 834 2750 50  0000 C CNN
F 2 "Resistors_ThroughHole:R_Axial_DIN0204_L3.6mm_D1.6mm_P7.62mm_Horizontal" V 880 2750 50  0001 C CNN
F 3 "~" H 950 2750 50  0001 C CNN
	1    950  2750
	0    1    1    0   
$EndComp
$Comp
L Connector:Conn_01x03_Female J9
U 1 1
P 550 2600
F 0 "J9" H 442 2275 50  0000 C CNN
F 1 "BoC" H 442 2366 50  0000 C CNN
F 2 "Connectors_Molex:Molex_KK-6410-03_03x2.54mm_Straight" H 550 2600 50  0001 C CNN
F 3 "~" H 550 2600 50  0001 C CNN
	1    550  2600
	-1   0    0    1   
$EndComp
Wire Wire Line
	750  2500 800  2500
Wire Wire Line
	800  2500 800  2450
Wire Wire Line
	750  2600 800  2600
Wire Wire Line
	800  2600 800  2750
Wire Wire Line
	1100 2450 1150 2450
$Comp
L power:GND #PWR014
U 1 1
P 750 2750
F 0 "#PWR014" H 750 2500 50  0001 C CNN
F 1 "GND" H 755 2577 50  0000 C CNN
F 2 "" H 750 2750 50  0001 C CNN
F 3 "" H 750 2750 50  0001 C CNN
	1    750  2750
	1    0    0    -1  
$EndComp
Wire Wire Line
	750  2700 750  2750
Wire Wire Line
	1250 2950 1100 2950
Wire Wire Line
	1100 2950 1100 2750
Wire Wire Line
	1150 3050 1250 3050
Text GLabel 1150 3050 0    50   Input ~ 0
BoC_OUT
Text GLabel 1150 2450 2    50   Input ~ 0
BoC_OUT
$EndSCHEMATC
